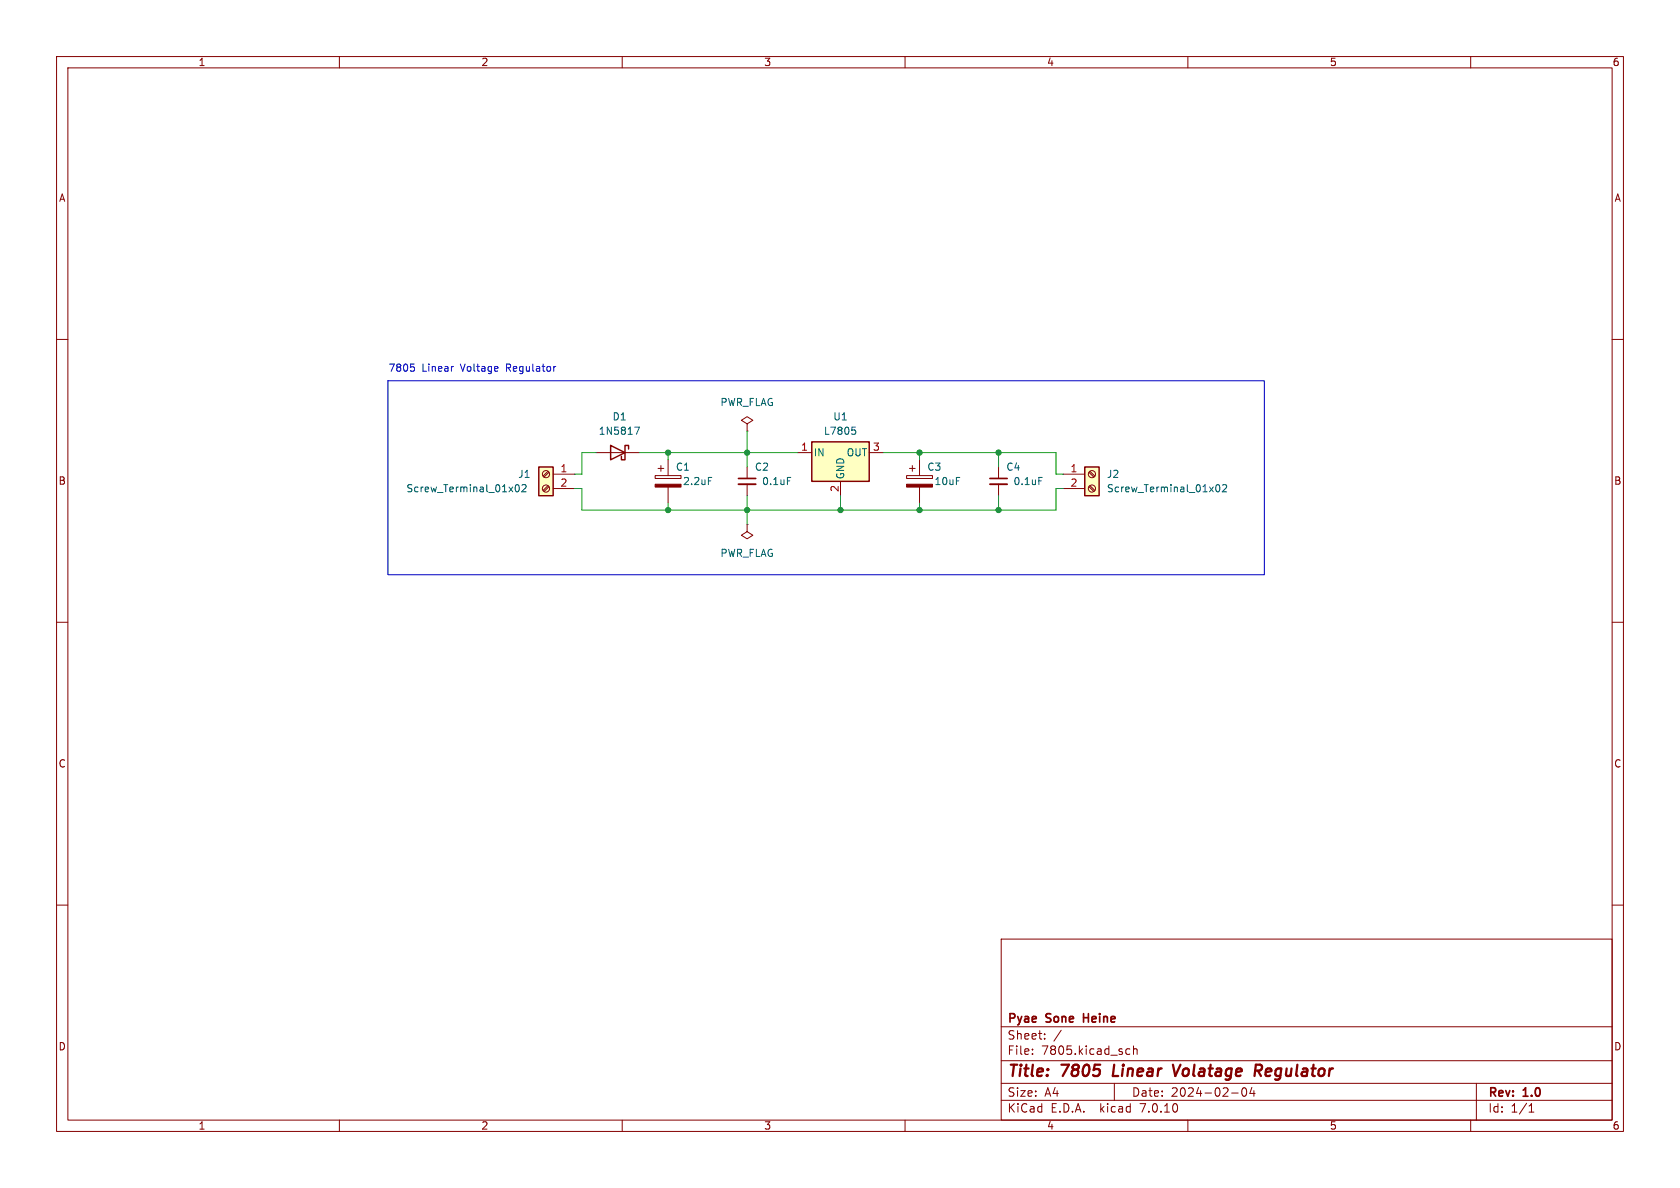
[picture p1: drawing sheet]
<svg xmlns="http://www.w3.org/2000/svg" width="297mm" height="210mm" viewBox="0 0 297 210" stroke-linecap="round" stroke-linejoin="round" font-family="sans-serif">
<g fill="none" stroke="#840000" stroke-width=".18">
<path d="M10 10h277v190h-277zM12 12h273v186h-273zM60 10v2M110 10v2M160 10v2M210 10v2M260 10v2M10 60h2M285 60h2M132.1 74.9l1-.6-1-.6-1 .6 1 .6v1.3M132.1 76.2h.1M96.9 85.9l-.9 .8"/>
<path d="M96.9 83.3l-.9 .9M97.1 86l-.9 .9M97.1 83.5l-.9 .8M97.8 83.8h3.8M97.8 86.4h3.8M105.4 80h7.6M115.8 84.1h4.6v.5h-4.6zM116.3 82.8h1M116.8 82.3v1M118.1 81.3v2.8M118.1 86.1v2.8M132.1 92.7v1.3l1 .6-1 .7-1-.7 1-.6"/>
<path d="M132.1 92.7h.1M132.1 82.6v2M132.1 85.6v2M141 80h2.5M148.6 85.1v2.5M153.7 80h2.5M160.3 84.1h4.5v.5h-4.5zM160.8 82.8h1M161.3 82.3v1M162.6 81.3v2.8M162.6 86.1v2.8M176.5 82.6v2"/>
<path d="M176.5 85.6v2M188 83.8h3.8M188 86.4h3.8M192.5 86l.9 .9M192.5 83.5l.9 .8M192.7 85.9l.8 .8M192.7 83.3l.8 .9M10 110h2M285 110h2M10 160h2M285 160h2M177 166h108v32h-108z"/>
<path d="M60 198v2M110 198v2M160 198v2M177 194.5h108M177 191.5h108M177 187.5h108M177 181.5h108M182.5 186.3v.1M182.5 185.5v.1M184.7 183.6v.1M184.7 182.8v.1M187.6 182.1l-1.3 2"/>
<path d="M197 191.5v3M199.2 186.3h.5M199.2 185.5h.5M200.4 185.5l.2-.1 .4 .1v.9M200.4 184.9v1.5M210 198v2M217.7 193.2h1.2M219.7 192.4a.81 .81 0 0 0 .3 1.4l.2-.1 .2-.5-.2-.8M221.3 192.2l-.3 1.1h.9M221.7 192.8v1M260 198v2M261 191.5v6.5"/>
<path d="M270.3 196.6h.9M270.3 195.5l.4-.4v1.5"/>
<circle cx="96.5" cy="86.4" r=".63"/>
<circle cx="96.5" cy="83.8" r=".63"/>
<circle cx="193" cy="83.8" r=".63"/>
<circle cx="193" cy="86.4" r=".63"/>
</g>
<path d="M197 188.2l-.3 2h1M207.4 188.2l.4 2 .9-2M221.9 189.3h.8a.55 .55 0 0 0 .4-.5 .55 .55 0 0 0-.3-.6h-.8l-.2 2M222.4 189.3l.5 .9" fill="none" stroke="#840000" stroke-width=".4"/>
<path d="M130.6 84.6h3M175 84.6h3.1M191.6 179.2v1.5M191.6 179.9h.8" fill="none" stroke="#840000" stroke-width=".3"/>
<g fill="#ffffc2" stroke="#ffffc2" stroke-width=".18">
<path d="M191.8 82.6h2.5v5h-2.5z"/>
<path d="M95.2 82.6h2.6v5h-2.6z"/>
<path d="M143.5 78.1h10.2v7h-10.2z"/>
</g>
<path d="M107.9 78.7l2.6 1.3-2.6 1.3zM111.1 79.4v-.7h-.6v2.6h-.6v-.7M143.5 78.1h10.2v7h-10.2zM95.2 82.6h2.6v5h-2.6zM191.8 82.6h2.5v5h-2.5z" fill="none" stroke="#840000" stroke-width=".25"/>
<path d="M112.2 75.5h.8l-.5 1.3M150.6 75.5h.6M150.7 76h.3l.3 .2-.1 .5-.5 .1M91.2 85.8l.2-.1a.68 .68 0 0 1 .4 .6 .68 .68 0 0 1-.4 .6l-.2-.1-.1-.3zM92.3 85.8l.5-.1 .2 .3-.8 .9h.8M125.2 84.4h.6M139.2 84.4h.6M183.7 84.4h.6M215 85.8l.2-.1a.68 .68 0 0 1 .5 .6 .68 .68 0 0 1-.5 .6l-.2-.1-.1-.3zM216.1 85.8l.5-.1 .3 .3-.8 .9h.8" fill="none" stroke="#006464" stroke-width=".18"/>
<g fill="#840000" stroke="#840000" stroke-width=".18">
<path d="M115.8 85.6h4.6v.5h-4.6z"/>
<path d="M160.3 85.6h4.5v.5h-4.5z"/>
</g>
<path d="M130.6 85.6h3M175 85.6h3.1" fill="none" stroke="#840000" stroke-width=".33"/>
<path d="M68.6 67.3h154.9v34.3h-154.9zM72.6 64.4h.6M73 64.8l.3 .3v.3l-.3 .2M80 64.8h.2M98.3 64.8h-.3" fill="none" stroke="#0000c2" stroke-width=".18"/>
<g fill="none" stroke="#009600" stroke-width=".18">
<path d="M132.1 76.2v6.4M101.6 86.4h1.3v3.8h83.8v-3.8h1.3M105.4 80h-2.5v3.8h-1.3M113 80h28M118.1 80v1.3M118.1 88.9v1.3M132.1 87.6v5.1M148.6 87.6v2.6M156.2 80h30.5v3.8h1.3M162.6 80v1.3M162.6 88.9v1.3M176.5 80v2.6"/>
<path d="M176.5 87.6v2.6"/>
</g>
<g fill="#009600" stroke="#009600" stroke-width=".18">
<circle cx="148.6" cy="90.2" r=".46"/>
<circle cx="176.5" cy="80" r=".46"/>
<circle cx="176.5" cy="90.2" r=".46"/>
<circle cx="162.6" cy="90.2" r=".46"/>
<circle cx="162.6" cy="80" r=".46"/>
<circle cx="118.1" cy="80" r=".46"/>
<circle cx="132.1" cy="90.2" r=".46"/>
<circle cx="118.1" cy="90.2" r=".46"/>
<circle cx="132.1" cy="80" r=".46"/>
</g>
<g font-size="2.8" fill="#840000">
<text x="178" y="190.9">Title:</text>
<text x="187.7" y="190.9">7805</text>
<text x="197.6" y="190.9">Linear</text>
<text x="209.1" y="190.9">Volatage</text>
<text x="224.2" y="190.9">Regulator</text>
</g>
<g font-size="2.1" fill="#840000">
<text x="178" y="184">Sheet:</text>
<text x="178" y="181.2">Pyae</text>
<text x="185" y="181.2">Sone</text>
<text x="192.2" y="181.2">Heine</text>
<text x="178" y="186.7">File:</text>
<text x="184.1" y="186.7">7805.kicad_sch</text>
<text x="178" y="196.9">KiCad</text>
<text x="178" y="194.1">Size:</text>
<text x="184.7" y="194.1">A4</text>
<text x="185.7" y="196.9">E.D.A.</text>
<text x="194.6" y="196.9">kicad</text>
<text x="200" y="194.1">Date:</text>
<text x="201.8" y="196.9">7.0.10</text>
<text x="207" y="194.1">2024-02-04</text>
<text x="263" y="194.3">Rev:</text>
<text x="263" y="196.9">Id:</text>
<text x="267.1" y="196.9">1/1</text>
<text x="269.4" y="194.3">1.0</text>
</g>
<g font-size="1.8" fill="#840000">
<text x="35" y="11.9">1</text>
<text x="85" y="11.9">2</text>
<text x="135" y="11.9">3</text>
<text x="185" y="11.9">4</text>
<text x="235" y="11.9">5</text>
<text x="285" y="11.9">6</text>
<text x="10.3" y="35.9">A</text>
<text x="285.3" y="35.9">A</text>
<text x="10.3" y="85.9">B</text>
<text x="285.3" y="85.9">B</text>
<text x="10.3" y="135.9">C</text>
<text x="285.3" y="135.9">C</text>
<text x="10.3" y="185.9">D</text>
<text x="285.3" y="185.9">D</text>
<text x="35" y="199.9">1</text>
<text x="85" y="199.9">2</text>
<text x="135" y="199.9">3</text>
<text x="185" y="199.9">4</text>
<text x="235" y="199.9">5</text>
<text x="285" y="199.9">6</text>
</g>
<g font-size="1.8" fill="#0000c2">
<text x="68.6" y="65.8">7805</text>
<text x="74.6" y="65.8">Linear</text>
<text x="81.6" y="65.8">Voltage</text>
<text x="89.8" y="65.8">Regulator</text>
</g>
<g font-size="1.8" fill="#006464">
<text x="127.3" y="72">PWR_FLAG</text>
<text x="105.7" y="77.1">1N5817</text>
<text x="108.2" y="74.5">D1</text>
<text x="145.6" y="77.1">L7805</text>
<text x="147.2" y="74.5">U1</text>
<text x="119.4" y="83.4">C1</text>
<text x="133.4" y="83.4">C2</text>
<text x="143.8" y="80.9">IN</text>
<text x="149.6" y="80.9">OUT</text>
<text x="163.8" y="83.4">C3</text>
<text x="177.8" y="83.4">C4</text>
<text x="71.7" y="87.2">Screw_Terminal_01x02</text>
<text x="91.5" y="84.7">J1</text>
<text x="120.7" y="86">2.2uF</text>
<text x="134.6" y="86">0.1uF</text>
<text x="149.5" y="84.8" transform="rotate(-90 149.5 84.8)">GND</text>
<text x="165.1" y="86">10uF</text>
<text x="179.1" y="86">0.1uF</text>
<text x="195.6" y="84.7">J2</text>
<text x="195.6" y="87.2">Screw_Terminal_01x02</text>
<text x="127.3" y="98.7">PWR_FLAG</text>
</g>
<g font-size="1.8" fill="#a90000">
<text x="99" y="83.6">1</text>
<text x="141.5" y="79.8">1</text>
<text x="154.2" y="79.8">3</text>
<text x="189.2" y="83.6">1</text>
<text x="99" y="86.1">2</text>
<text x="148.3" y="87.1" transform="rotate(-90 148.3 87.1)">2</text>
<text x="189.2" y="86.1">2</text>
</g>
</svg>
